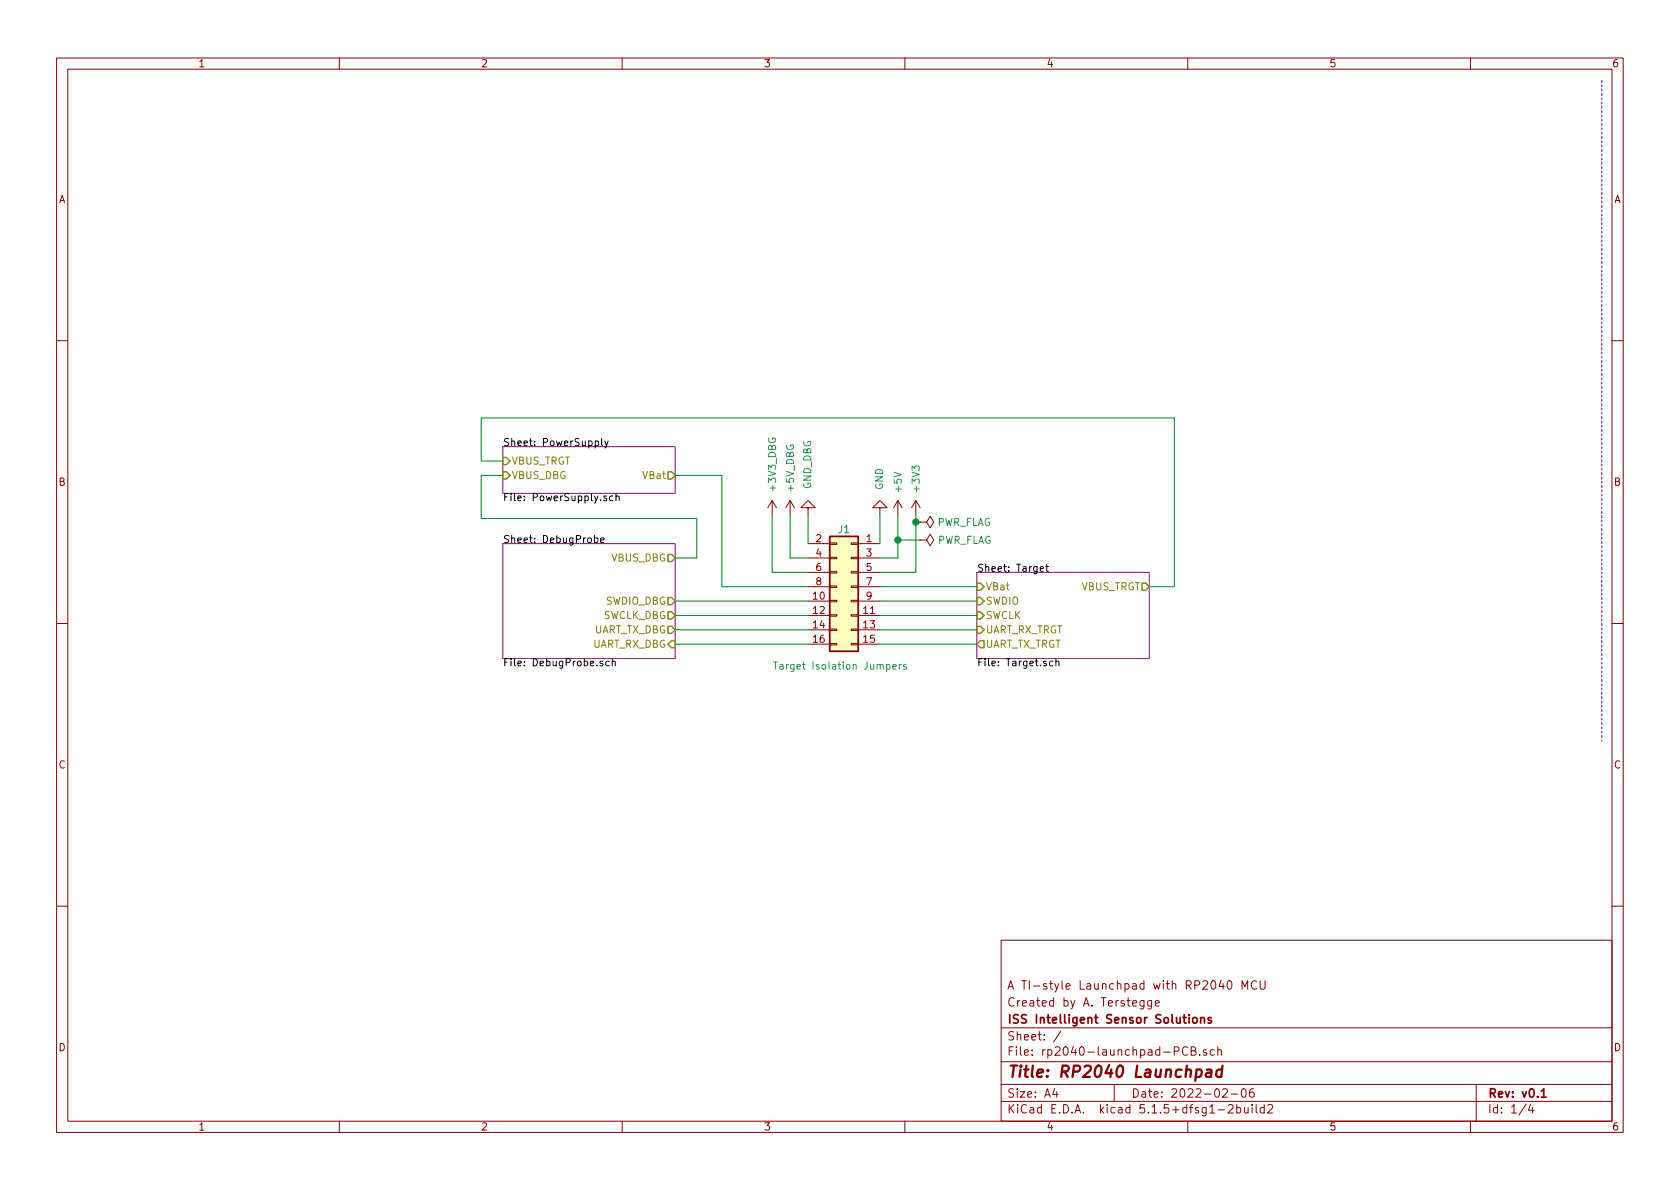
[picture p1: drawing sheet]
<svg xmlns="http://www.w3.org/2000/svg" width="297mm" height="210mm" viewBox="0 0 297 210" stroke-linecap="round" stroke-linejoin="round" font-family="sans-serif">
<g fill="none" stroke="#840000" stroke-width=".18">
<path d="M10 10.3h277v189.9h-277zM12 12.2h273v186.1h-273zM60 10.3v1.9M110 10.3v1.9M160 10.3v1.9M210 10.3v1.9M260 10.3v1.9M10 60.2h2M285 60.2h2M136.5 88.5l-.7 1.3M136.5 88.5v2.6M136.5 88.5l.8 1.3"/>
<path d="M139.7 88.5l-.8 1.3M139.7 88.5v2.6M139.7 88.5l.8 1.3M142.9 89.8h1.2l-1.2-1.3-1.3 1.3h1.3v1.3M142.9 96.1h3.8M142.9 98.7h3.8M146.7 98.5h1.3v.3h-1.3zM146.7 96h1.3v.3h-1.3zM150.5 98.5h1.3v.3h-1.3zM150.5 96h1.3v.3h-1.3zM151.8 96.1h3.8M151.8 98.7h3.8"/>
<path d="M155.6 89.8h1.2l-1.2-1.3-1.3 1.3h1.3v1.3M158.7 88.5l-.7 1.3M158.7 88.5v2.6M158.7 88.5l.8 1.3M161.9 88.5l-.7 1.3M161.9 88.5v2.6M161.9 88.5l.8 1.3M162.6 95.5h1.2l.7-1 .6 1-.6 1-.7-1M162.6 95.5h.1M162.6 92.3h1.2l.7-1 .6 1-.6 1-.7-1M162.6 92.3h.1M10 110.3h2"/>
<path d="M142.9 106.3h3.8M142.9 108.8h3.8M142.9 111.4h3.8M142.9 113.9h3.8M142.9 101.2h3.8M142.9 103.8h3.8M146.7 108.7h1.3v.3h-1.3zM146.7 111.2h1.3v.3h-1.3zM146.7 113.8h1.3v.2h-1.3zM146.7 106.2h1.3v.2h-1.3zM146.7 101.1h1.3v.2h-1.3zM146.7 103.6h1.3v.3h-1.3z"/>
<path d="M150.5 108.7h1.3v.3h-1.3zM150.5 111.2h1.3v.3h-1.3zM150.5 113.8h1.3v.2h-1.3zM150.5 106.2h1.3v.2h-1.3zM150.5 101.1h1.3v.2h-1.3zM150.5 103.6h1.3v.3h-1.3zM151.8 106.3h3.8M151.8 108.8h3.8M151.8 111.4h3.8M151.8 113.9h3.8M151.8 101.2h3.8M151.8 103.8h3.8"/>
<path d="M285 110.3h2M10 160.2h2M177 166.3h108v32h-108zM202.3 176.9v1.2l-.3 .3h-.4M202.3 177l-.5-.1-.3 .3 .2 .6h.6M203.6 176.9v1.4l-.3 .1h-.3M203.6 177l-.4-.1-.3 .3 .1 .6 .2 .1 .4-.1M204.3 177.4l.7-.1-.1-.3-.4-.1-.2 .2v.7h.6M215.9 173.3l-.4 1.1h1M216.3 173.9v1M217.1 173.6l.3-.2a.94 .94 0 0 1 0 1.5 .82 .82 0 0 1-.3-1.3zM219.6 174.9v-1.5l.5 1.1 .5-1.1v1.5"/>
<path d="M222.2 173.6a.7 .7 0 0 0-.9 .2 .7 .7 0 0 0 .1 .9 .55 .55 0 0 0 .8 .1M222.8 173.4v1.2l.3 .3h.3l.3-.3v-1.2M285 160.2h2M60 198.3v1.9M110 198.3v1.9M160 198.3v1.9M177 194.8h108M177 191.8h108M177 187.8h108M177 181.8h108M186.5 192.5l-.4 1h1M186.8 193v1"/>
<path d="M187.6 182.3l-1.3 2M197 191.8v3M210 185.3a.59 .59 0 0 0-.8 0 .59 .59 0 0 0-.2 .7 .56 .56 0 0 0 .3 .5 .56 .56 0 0 0 .7 0M210 198.3v1.9M210.6 185.8l.7-.1v-.4l-.2-.2h-.5v1.5h.6l.2-.1 .1-.4-.2-.2-.2-.1M212.1 186.5v.1M213.3 185.7l-.3-.1-.2 .2v.2l.5 .2v.3h-.5M214.7 185.7l-.5-.1-.2 .3 .1 .6h.6M215.3 185.7l.2-.1 .4 .1 .1 .9M215.3 185.1v1.5M215.4 196.3h1.1M216.2 192.7l.2-.2h.4l.2 .5-.9 1h.9"/>
<path d="M217.2 195.5l.2-.2h.4l.2 .5-.9 1h.9M217.7 193.5h1.1M218.7 195.9l.4-.1 .3 .3-.1 .6h-.6M218.7 195.3v1.5M219.6 192.7l.4-.2a.94 .94 0 0 1 0 1.5 .82 .82 0 0 1-.4-1.3zM220 195.8l.1 .9 .3 .1 .3-.1M220.7 195.8v1M221.4 195.3v.2M221.4 195.8v1M221.6 192.5a.59 .59 0 0 0-.7 .7l.1 .7 .2 .1 .5-.1 .1-.5-.2-.2-.4-.1-.3 .3M222.1 195.3v1.3l.2 .2M223.5 195.9l-.4-.1-.3 .3 .1 .6 .2 .1 .4-.1"/>
<path d="M223.5 195.3v1.5M224.2 195.5l.2-.2h.3l.3 .5-.9 1h.9M260 198.3v1.9M261 191.8v6.5M269.8 195.2l-1.2 2M270.6 195.2l-.3 1.1h.9M271 195.8v1"/>
</g>
<path d="M210.2 179.4v.2M210.2 179.9v1M212.3 179.9v1M210.9 180.1l.3-.2 .4 .2v.7l-.2 .1-.5-.1zM212.3 180.1l.1-.1a.37 .37 0 0 1 .6 .1v.8M214.1 180l-.3-.1-.2 .2 .1 .3 .4 .1v.3h-.5M272.5 193l.4-.5v1.5M272.5 194h.9" fill="none" stroke="#840000" stroke-width=".3"/>
<path d="M211.6 189.2h.7l.2 .3-.1 .6a.66 .66 0 0 1-1 .2M213.4 189.2h.7v1.2M214.2 189.6l-.7 .1a.4 .4 0 0 0-.3 .3 .4 .4 0 0 0 .2 .4l.7-.1M216.1 189.2a.68 .68 0 0 0-1 .3v.8l.2 .1 .6-.1M216.2 188.4l-.3 2" fill="none" stroke="#840000" stroke-width=".41"/>
<path d="M88.9 79h30.5v8.2h-30.5zM88.9 96.1h30.5v20.4h-30.5zM172.7 101.2h30.5v15.3h-30.5z" fill="none" stroke="#840084" stroke-width=".18"/>
<g fill="none" stroke="#000" stroke-width=".18">
<path d="M105.2 78h.4l.2 .2-.1 .6h-.5M106.4 77.5v1.1l.2 .2M106.9 78l.3 .8M107.5 78l-.4 1.1-.2 .1M105.1 95.2l.4-.1 .2 .2-.1 .6h-.5M105.1 94.7v1.3M106.2 95.5l.6-.1v-.2l-.4-.1-.2 .2v.6h.6M107.2 87.8l-.3-.1-.1 .2v.2l.4 .1v.3h-.4M108.4 87.8l-.4-.1-.2 .2 .1 .6h.5M108.9 87.8l.2-.1 .3 .1 .1 .7M108.9 87.3v1.2M185.1 99.8v1.1l.3 .1"/>
<path d="M106.6 117l-.4-.1-.1 .2v.2l.5 .1v.3h-.5M107.7 117l-.4-.1-.2 .2 .1 .6h.5M108.3 117l.1-.1 .3 .1 .1 .7M108.3 116.5v1.2M183.9 100.6l.6-.1v-.3h-.4l-.2 .2 .1 .6h.5M184.9 100.2h.5M186.2 117l-.4-.1-.3 .2 .2 .6h.5M186.7 117l.2-.1 .3 .1v.7M186.7 116.5v1.2"/>
</g>
<g fill="none" stroke="#848400" stroke-width=".25">
<path d="M88.9 83.4h.6l.7 .7-.7 .6h-.6zM88.9 80.9h.6l.7 .6-.7 .7h-.6zM118.1 83.4h.6l.7 .7-.7 .6h-.6zM118.1 98h.6l.7 .7-.7 .6h-.6zM118.1 108.2h.6l.7 .6-.7 .7h-.6zM118.1 105.7h.6l.7 .6-.7 .6h-.6zM118.1 110.7h.6l.7 .7-.7 .6h-.6zM118.7 113.3h.7v1.2h-.7l-.6-.6zM172.7 108.2h.7l.6 .6-.6 .7h-.7zM172.7 105.7h.7l.6 .6-.6 .6h-.7zM172.7 110.7h.7l.6 .7-.6 .6h-.7zM172.7 103.1h.7l.6 .7-.6 .6h-.7z"/>
<path d="M173.4 113.3h.6v1.2h-.6l-.7-.6zM201.9 103.1h.7l.6 .7-.6 .6h-.7z"/>
</g>
<path d="M146.7 94.9h5.1v20.3h-5.1z" fill="#ffffc2" stroke="#ffffc2" stroke-width=".18"/>
<path d="M146.7 94.9h5.1v20.3h-5.1z" fill="none" stroke="#840000" stroke-width=".25"/>
<path d="M136.8 117.1h.7M137.1 117.1v1.2M157.9 117.9l.6-.1-.1-.3h-.4l-.1 .2v.6h.5M159 117.5v.8M159.4 117.5l-.4 .2M160.2 117.5h-.3l-.2 .2 .1 .2 .4 .1v.3h-.5" fill="none" stroke="#008484" stroke-width=".18"/>
<path d="M283.2 14.2v116.9" fill="none" stroke="#0000c2" stroke-width=".18" stroke-dasharray=".4 .4"/>
<g fill="none" stroke="#008400" stroke-width=".18">
<path d="M88.9 81.5h-3.8v-7.6h122.5v29.9h-4.4M88.9 84.1h-3.8v7.6h38.1v7h-3.8M119.4 84.1h8.2v19.7h15.3M136.5 91.1v10.1h6.4M139.7 91.1v7.6h3.2M142.9 91.1v5M155.6 91.1v5M158.7 95.5h3.9M158.7 91.1v7.6h-3.1M161.9 91.1v10.1h-6.3M161.9 92.3h.7M119.4 106.3h23.5"/>
<path d="M119.4 108.8h23.5M119.4 111.4h23.5M119.4 113.9h23.5M155.6 106.3h17.1M155.6 108.8h17.1M155.6 111.4h17.1M155.6 113.9h17.1M155.6 103.8h17.1"/>
</g>
<g fill="#008400" stroke="#008400" stroke-width=".25">
<circle cx="161.9" cy="92.3" r=".51"/>
<circle cx="158.8" cy="95.5" r=".51"/>
</g>
<text font-size="2.8" fill="#840000" x="178" y="190.5">Title: RP2040 Launchpad</text>
<g font-size="2.1" fill="#840000">
<text x="178" y="178">Created by A. Terstegge</text>
<text x="178" y="175">A TI-style Launchpad with RP2040 MCU</text>
<text x="178" y="184">Sheet: /</text>
<text x="178" y="181">ISS Intelligent Sensor Solutions</text>
<text x="178" y="186.7">File: rp2040-launchpad-PCB.sch</text>
<text x="178" y="196.9">KiCad E.D.A. kicad 5.1.5+dfsg1-2build2</text>
<text x="178" y="194.1">Size: A4</text>
<text x="200" y="194.1">Date: 2022-02-06</text>
<text x="263" y="194.1">Rev: v0.1</text>
<text x="263" y="196.9">Id: 1/4</text>
</g>
<g font-size="1.8" fill="#840000">
<text x="35" y="11.9">1</text>
<text x="85" y="11.9">2</text>
<text x="135" y="11.9">3</text>
<text x="185" y="11.9">4</text>
<text x="235" y="11.9">5</text>
<text x="285" y="11.9">6</text>
<text x="10.4" y="35.9">A</text>
<text x="285.4" y="35.9">A</text>
<text x="10.4" y="85.9">B</text>
<text x="285.4" y="85.9">B</text>
<text x="144.3" y="95.9">2</text>
<text x="153.2" y="95.9">1</text>
<text x="144.3" y="98.4">4</text>
<text x="144.3" y="101">6</text>
<text x="153.2" y="98.4">3</text>
<text x="153.2" y="101">5</text>
<text x="143.8" y="106">10</text>
<text x="144.3" y="103.5">8</text>
<text x="153.2" y="103.5">7</text>
<text x="153.2" y="106">9</text>
<text x="143.8" y="108.6">12</text>
<text x="143.8" y="111.1">14</text>
<text x="143.8" y="113.7">16</text>
<text x="152.7" y="108.6">11</text>
<text x="152.7" y="111.1">13</text>
<text x="152.7" y="113.7">15</text>
<text x="10.4" y="135.9">C</text>
<text x="285.4" y="135.9">C</text>
<text x="10.4" y="185.9">D</text>
<text x="285.4" y="185.9">D</text>
<text x="35" y="199.9">1</text>
<text x="85" y="199.9">2</text>
<text x="135" y="199.9">3</text>
<text x="185" y="199.9">4</text>
<text x="235" y="199.9">5</text>
<text x="285" y="199.9">6</text>
</g>
<g font-size="1.8">
<text x="88.9" y="78.9">Sheet: PowerSupply</text>
<text x="88.9" y="88.6">File: PowerSupply.sch</text>
<text x="88.9" y="96">Sheet: DebugProbe</text>
<text x="172.7" y="101.1">Sheet: Target</text>
<text x="88.9" y="117.8">File: DebugProbe.sch</text>
<text x="172.7" y="117.8">File: Target.sch</text>
</g>
<g font-size="1.8" fill="#848400">
<text x="90.4" y="82.2">VBUS_TRGT</text>
<text x="90.4" y="84.7">VBUS_DBG</text>
<text x="113.8" y="84.7">VBat</text>
<text x="108" y="99.3">VBUS_DBG</text>
<text x="107" y="106.9">SWDIO_DBG</text>
<text x="174.2" y="106.9">SWDIO</text>
<text x="174.2" y="104.4">VBat</text>
<text x="191" y="104.4">VBUS_TRGT</text>
<text x="104.8" y="112">UART_TX_DBG</text>
<text x="106.5" y="109.5">SWCLK_DBG</text>
<text x="174.2" y="109.5">SWCLK</text>
<text x="174.2" y="112">UART_RX_TRGT</text>
<text x="104.6" y="114.5">UART_RX_DBG</text>
<text x="174.2" y="114.5">UART_TX_TRGT</text>
</g>
<g font-size="1.8" fill="#008484">
<text x="137.2" y="86.7" transform="rotate(-90 137.2 86.7)">+3V3_DBG</text>
<text x="140.4" y="86.8" transform="rotate(-90 140.4 86.8)">+5V_DBG</text>
<text x="143.4" y="86.6" transform="rotate(-90 143.4 86.6)">GND_DBG</text>
<text x="156.1" y="86.7" transform="rotate(-90 156.1 86.7)">GND</text>
<text x="159.4" y="86.9" transform="rotate(-90 159.4 86.9)">+5V</text>
<text x="162.6" y="86.8" transform="rotate(-90 162.6 86.8)">+3V3</text>
<text x="148.3" y="94.3">J1</text>
<text x="165.6" y="93">PWR_FLAG</text>
<text x="165.6" y="96.2">PWR_FLAG</text>
<text x="138.1" y="118.4">Target Isolation Jumpers</text>
</g>
</svg>
